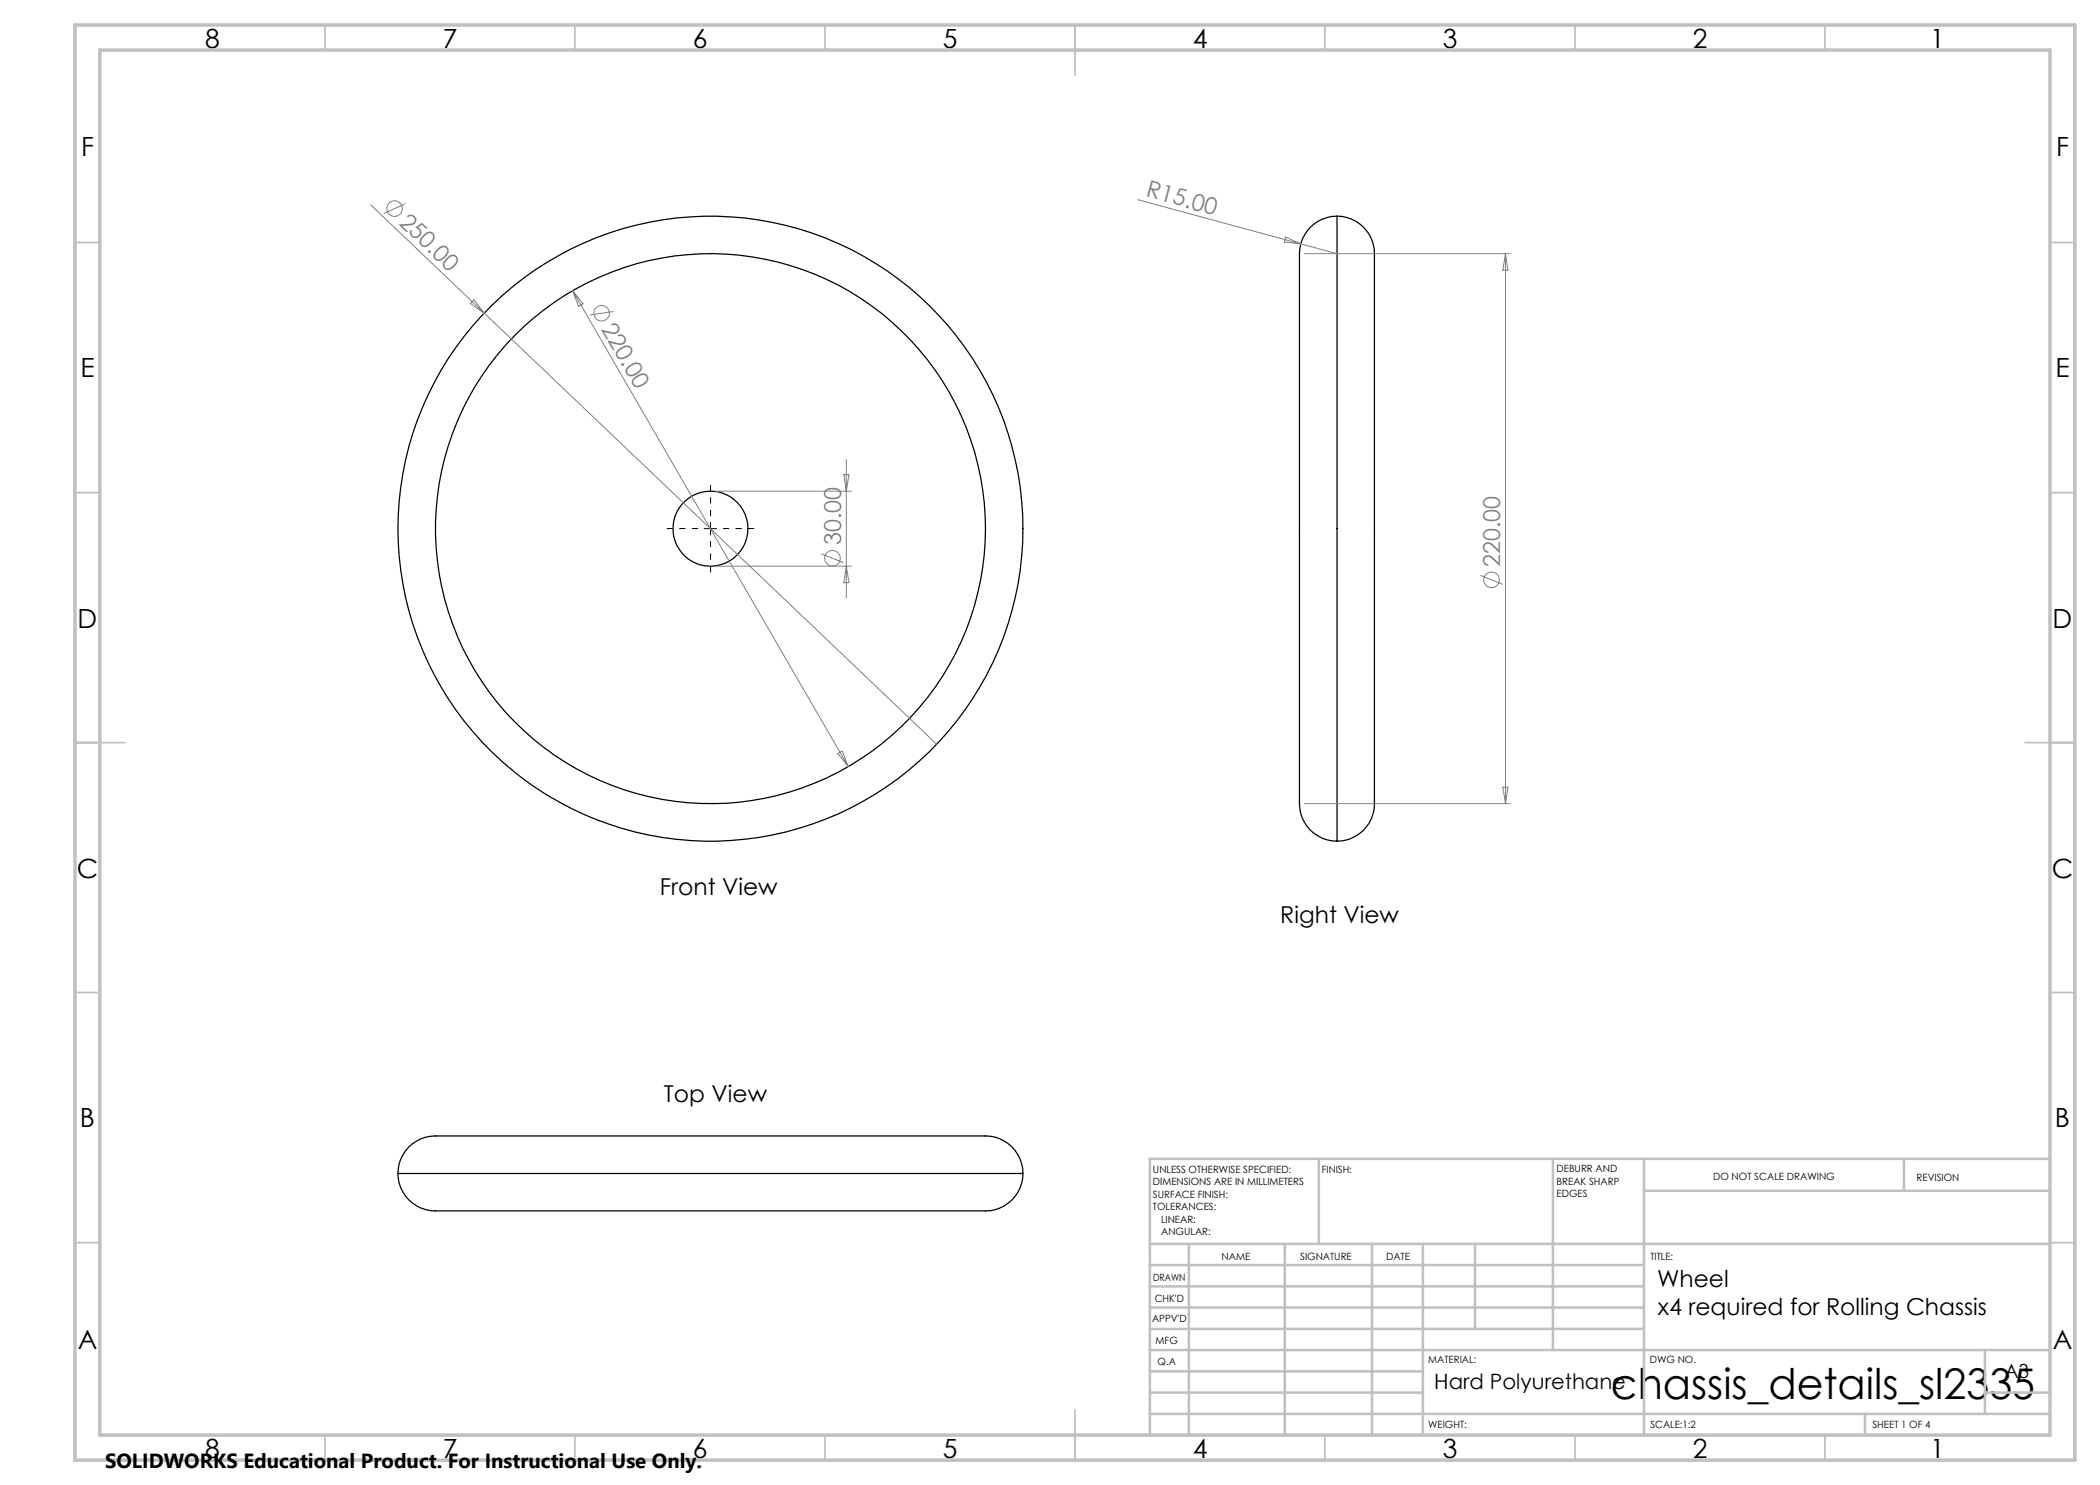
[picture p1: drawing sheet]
<svg xmlns="http://www.w3.org/2000/svg" width="420mm" height="297mm" viewBox="0 0 420 297" stroke-linecap="round" stroke-linejoin="round" font-family="sans-serif">
<g fill="none" stroke="#000" stroke-width=".25">
<path d="M267.4 43.2a7.6 7.6 0 0 1 7.5 8.7v107.2a11.1 11.1 0 0 1-1 5.4 7.6 7.6 0 0 1-6.5 3.7M267.4 43.2a7.7 7.7 0 0 0-7.5 8.7v107.2a10.8 10.8 0 0 0 1 5.4 7.6 7.6 0 0 0 6.5 3.7M267.4 43.2v125M79.6 234.7a7.6 7.6 0 0 0 8.7 7.5h107.2a10.7 10.7 0 0 0 5.3-1 7.4 7.4 0 0 0 3.8-6.5M79.6 234.7a7.7 7.7 0 0 1 8.7-7.5h107.2a10.4 10.4 0 0 1 5.3 1 7.4 7.4 0 0 1 3.8 6.5M79.6 234.7h125"/>
<circle cx="142.1" cy="105.7" r="7.5"/>
<circle cx="142.1" cy="105.7" r="62.5"/>
<circle cx="142.1" cy="105.7" r="55"/>
</g>
<g fill="none" stroke="#808080" stroke-width=".2">
<path d="M227.5 39.9l39.9 10.8M74.1 41l22.7 21.6M81.1 40.7l-4.4 2M94.8 60l2 2.6-2.7-1.9zM114.5 58.1l55.2 95.2M114.5 58.1l2.1 2.6-.9 .6zM257.1 47.4l3.1 1.4-3.3-.4zM260.9 50.7h41.2M301.1 50.7v110M301.1 50.7l.5 3.3h-1zM96.8 62.6l90.5 86.2M122.7 62.3l-4.7 .7"/>
<path d="M143.1 98.2h27.2M168.8 94.9h1l-.5 3.3zM169.3 91.9v27.7M143.1 113.2h27.2M164.3 110.8l4.4 1.7M169.3 113.2l.5 3.3h-1zM296.1 115.1l4.4 1.8M167.6 150.7l.9-.5 1.2 3.1zM300.6 157.4h1l-.5 3.3zM260.9 160.7h41.2"/>
<circle cx="78.9" cy="41.7" r="1.56"/>
<circle cx="120.3" cy="62.7" r="1.55"/>
<circle cx="166.5" cy="111.7" r="1.56"/>
<circle cx="298.3" cy="116" r="1.55"/>
</g>
<path d="M139.6 105.7h-6.2M142.1 103.2v-6.2M142.1 108.2v6.3M144.6 105.7h6.3" fill="none" stroke="#000" stroke-width=".2" stroke-dasharray="15.2 1.3 1.3 1.3" stroke-dashoffset="14" stroke-linecap="butt"/>
<path d="M140.8 105.7h2.5M142.1 104.5v2.5" fill="none" stroke="#000" stroke-width=".2"/>
<g fill="none" stroke="#c0c0c0" stroke-width=".35">
<path d="M65 5v5M115 5v5M165 5v5M215 5v10M265 5v5M315 5v5M365 5v5M15 48.5h5M410 48.5h5M15 98.5h5M410 98.5h5M15 148.5h10"/>
<path d="M405 148.5h10M15 198.5h5M410 198.5h5M15 248.5h5M410 248.5h5M65 287v5M115 287v5M165 287v5M215 282v10M265 287v5M315 287v5M365 287v5"/>
</g>
<g fill="none" stroke="#c0c0c0" stroke-width=".5">
<path d="M263.8 231.8v17M310.6 231.8v38.2M328.8 231.8v55.2M328.8 238.2h81.2M380.8 231.8v6.4M410 231.8h-180v55.2M230 248.8h180M230 257.3h98.8M230 253h98.8M237.8 248.8v38.2M257 248.8v38.2M274.4 248.8v38.2"/>
<path d="M284.6 248.8v38.2M295 248.8v17M230 265.8h98.8M230 261.5h98.8M230 278.5h54.6M230 274.3h54.6M230 270h180M397 278.5h13M397 270v12.8M230 282.8h180M373 282.8v4.2"/>
</g>
<path d="M15 5h400v287h-400zM20 10h390v277h-390z" fill="none" stroke="#c0c0c0" stroke-width=".7"/>
<text font-size="8.5" x="322.2" y="279.7">chassis_details_sl2335</text>
<g font-size="5.3">
<text x="41" y="9.5">8</text>
<text x="88.5" y="9.5">7</text>
<text x="138.5" y="9.5">6</text>
<text x="188.5" y="9.5">5</text>
<text x="238.5" y="9.5">4</text>
<text x="288.5" y="9.5">3</text>
<text x="338.5" y="9.5">2</text>
<text x="386" y="9.5">1</text>
<text x="16.2" y="31.3">F</text>
<text x="411.2" y="31.3">F</text>
<text x="16.1" y="75.5">E</text>
<text x="411.1" y="75.5">E</text>
<text x="15.5" y="125.5">D</text>
<text x="410.5" y="125.5">D</text>
<text x="15.4" y="175.5">C</text>
<text x="410.4" y="175.5">C</text>
<text x="16" y="225.5">B</text>
<text x="411" y="225.5">B</text>
<text x="15.5" y="269.8">A</text>
<text x="410.5" y="269.8">A</text>
<text x="41" y="291.5">8</text>
<text x="88.5" y="291.5">7</text>
<text x="138.5" y="291.5">6</text>
<text x="188.5" y="291.5">5</text>
<text x="238.5" y="291.5">4</text>
<text x="288.5" y="291.5">3</text>
<text x="338.5" y="291.5">2</text>
<text x="386" y="291.5">1</text>
</g>
<g font-size="4.7" fill="#808080">
<text x="229.1" y="39.3" transform="rotate(15 229.1 39.3)">R15.00</text>
<text x="79.6" y="44.7" transform="rotate(44 79.6 44.7)">250.00</text>
<text x="120.1" y="65.7" transform="rotate(60 120.1 65.7)">220.00</text>
<text x="168.2" y="109.1" transform="rotate(-90 168.2 109.1)">30.00</text>
<text x="300" y="113.4" transform="rotate(-90 300 113.4)">220.00</text>
</g>
<g font-size="4.7">
<text x="132" y="179">Front View</text>
<text x="256.1" y="184.7">Right View</text>
<text x="132.8" y="220.3">Top View</text>
<text x="331.4" y="257.3">Wheel</text>
<text x="331.6" y="263.1">x4 required for Rolling Chassis</text>
</g>
<text font-size="4.2" x="286.9" y="277.7">Hard Polyurethane</text>
<text font-size="4.1" x="21" y="293.7">SOLIDWORKS Educational Product. For Instructional Use Only.</text>
<text font-size="3.9" x="400.9" y="275.5">A3</text>
<g font-size="2">
<text x="230.6" y="234.6">UNLESS OTHERWISE SPECIFIED:</text>
<text x="230.6" y="237.1">DIMENSIONS ARE IN MILLIMETERS</text>
<text x="230.6" y="239.6">SURFACE FINISH:</text>
<text x="264.4" y="234.6">FINISH:</text>
<text x="311.3" y="234.5">DEBURR AND</text>
<text x="311.3" y="237">BREAK SHARP</text>
<text x="311.3" y="239.5">EDGES</text>
<text x="342.6" y="236">DO NOT SCALE DRAWING</text>
<text x="383.3" y="236.2">REVISION</text>
<text x="230.6" y="242.1">TOLERANCES:</text>
<text x="232.2" y="244.6">LINEAR:</text>
<text x="232.2" y="247.1">ANGULAR:</text>
<text x="244.3" y="252">NAME</text>
<text x="260" y="251.9">SIGNATURE</text>
<text x="277.2" y="251.9">DATE</text>
<text x="330.1" y="251.9">TITLE:</text>
<text x="230.6" y="256.1">DRAWN</text>
<text x="230.9" y="260.3">CHK'D</text>
<text x="230.4" y="264.4">APPV'D</text>
<text x="231.1" y="268.8">MFG</text>
<text x="231.5" y="273">Q.A</text>
<text x="285.6" y="272.5">MATERIAL:</text>
<text x="330" y="272.5">DWG NO.</text>
<text x="285.6" y="285.5">WEIGHT:</text>
<text x="330.1" y="285.6">SCALE:1:2</text>
<text x="374.5" y="285.6">SHEET 1 OF 4</text>
</g>
</svg>
